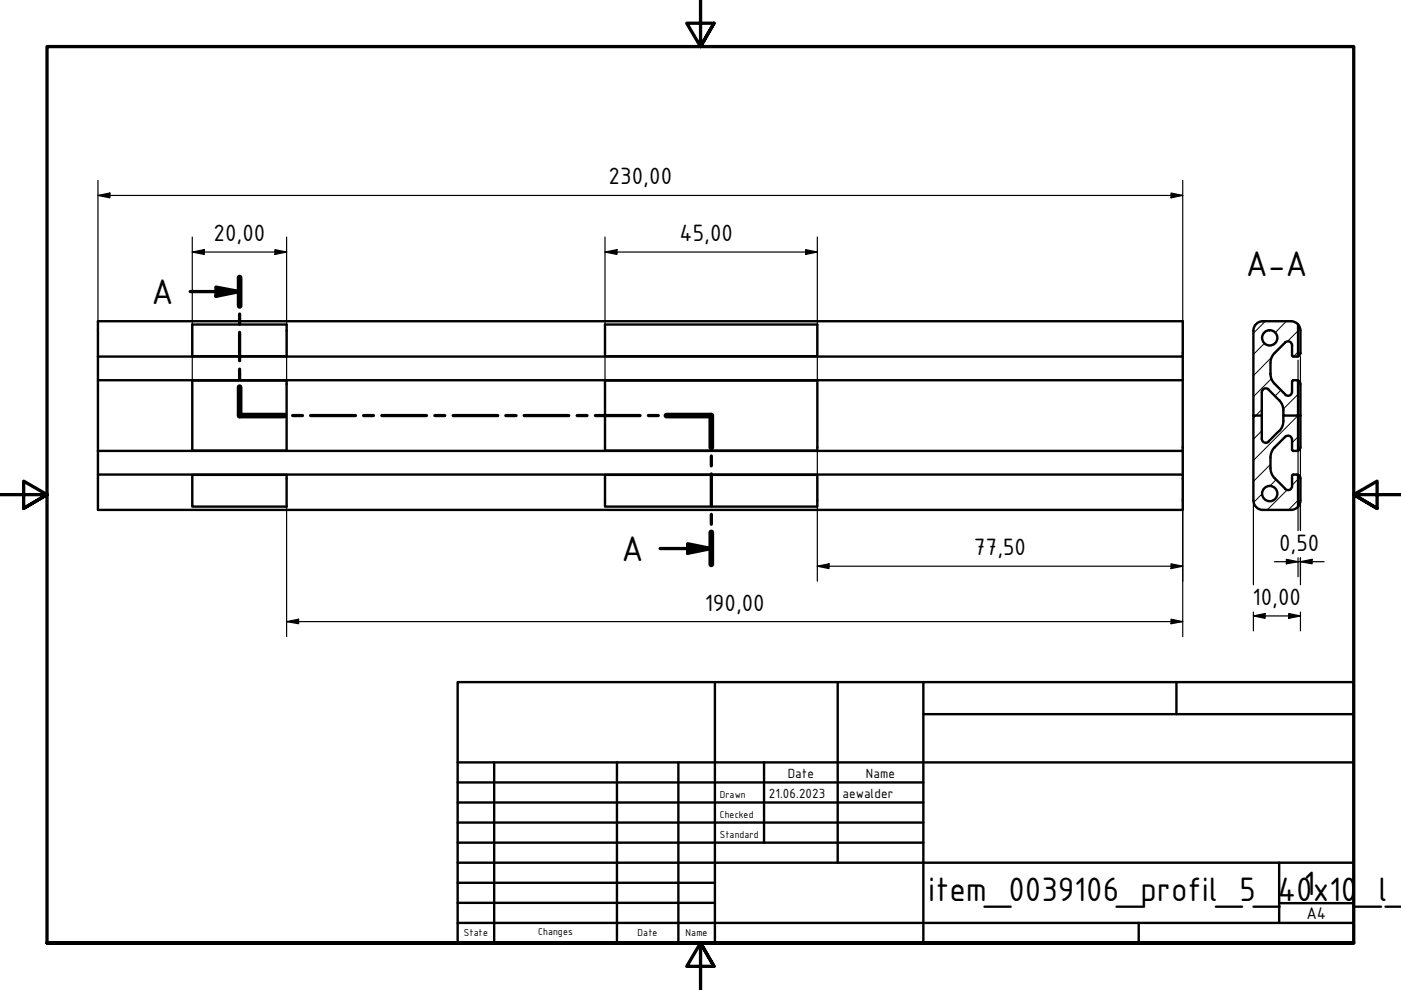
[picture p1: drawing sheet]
<svg xmlns="http://www.w3.org/2000/svg" width="297mm" height="210mm" viewBox="0 0 297 210" stroke-linecap="round" stroke-linejoin="round" font-family="sans-serif">
<!-- layer: Hatch (ISO) -->
<g fill="none" stroke="#000" stroke-width=".21">
<path d="M268.1 72.8l-2.4 2.4M268.3 68.1l-2.6 2.5M269.7 75.7l-4 4M272.7 68.1l-2.3 2.4M275.2 74.6l-.9 1M275.2 70.1l-2.2 2.3M267.5 91.3l-1.8 1.8M267.5 86.8l-1.8 1.8M269.4 98.5l-3.7 3.6M269.6 80.3l-3.9 3.8M271.6 82.7l-1.3 1.3M275.2 88.1h.1"/>
<path d="M275.2 92.6l-1.3 1.3M275.2 88.1l-9.5 9.5M275.2 83.6l-3.2 3.2M267.6 104.7l-1.8 1.8M270.6 101.7l-1.3 1.3M272.9 103.9l-4.2 4.2M275.2 106.1l-2 2M275.2 101.6l-1.3 1.3"/>
</g>
<!-- layer: Visible (ISO) -->
<g fill="none" stroke="#000" stroke-width=".51">
<path d="M20.8 75.6v20M20.8 68.1h230v7.5h-230zM40.8 68.8h20v6.7h-20zM128.3 68.8h45v6.7h-45zM250.8 75.6v20h-230M269.4 79.3l.1 .9 .4 .8 2.6 2.6M269.4 77v2.3M273.7 68.1a2 2 0 0 1 1.5 .7M273.7 68.1h-6a2 2 0 0 0-2 2v36M274.2 75.6h.7M274.2 75.6l-.3-.3v-2.1a.85 .85 0 0 0-.5-.8 .85 .85 0 0 0-.9 .2l-2.6 2.6-.4 .8-.1 1M275.2 68.8v6.7"/>
<path d="M275.2 68.8l.4 .6 .1 .7v4.7M275.2 75.5l-.3 .1M275.7 74.8l-.2 .6-.3 .1M20.8 95.6v12.5h230v-7.5h-230M20.8 80.6h230M40.8 80.7h20v14.8h-20zM128.3 80.7h45v14.8h-45zM250.8 95.6v5M265.7 88.1h1.8M267.5 93a.86 .86 0 0 0 .6 .8 .86 .86 0 0 0 .9-.2M267.5 83.2v9.9M269 82.6a.86 .86 0 0 0-.9-.2 .86 .86 0 0 0-.6 .8"/>
<path d="M269.4 97a6.1 6.1 0 0 0 .3 3.6l.6 .8 2.2 2.2M271.2 91.3l-2.3 2.3M272.1 88.1a3.7 3.7 0 0 1-.9 3.3M273.9 83.1a.86 .86 0 0 1-.5 .8 .86 .86 0 0 1-.9-.2M273.9 95.3l.3 .3M273.9 93.2a.85 .85 0 0 0-.5-.8 .85 .85 0 0 0-.9 .2l-2.6 2.6-.4 .8-.1 1M273.9 80.9v2.1M273.9 93.2v2.1M274.2 80.6h.7M274.2 95.6h.7M274.2 80.6l-.3 .3M274.9 80.6l.3 .1"/>
<path d="M275.2 80.7v7.4h-3.1a3.7 3.7 0 0 0-.9-3.2l-2.3-2.3M275.2 80.7l.5 .4v.3M275.7 81.4v13.4a.79 .79 0 0 1-.8 .8M275.7 88.1h-.5v7.4M40.8 100.7h20v6.7h-20zM128.3 100.7h45v6.7h-45zM265.7 106.1a2 2 0 0 0 2 2h6M274.2 100.6h.7M274.2 100.6l-.3 .3v2.1a.86 .86 0 0 1-.5 .8 .86 .86 0 0 1-.9-.1M274.9 100.6h.2a.79 .79 0 0 1 .6 .8M275.2 100.7v6.7M275.7 101.4v4.7"/>
<path d="M275.7 106.1a2 2 0 0 1-2 2"/>
<circle cx="269.2" cy="71.6" r="1.62"/>
<circle cx="269.2" cy="104.7" r="1.62"/>
</g>
<!-- layer: Section Line (ISO) -->
<g fill="none" stroke="#000" stroke-width=".7">
<path d="M50.8 58.8v6.1M40.3 61.8h10.5M45.8 60.9l5 .9-5 1zM50.8 66.6v2.1M50.8 70.5v6M50.8 78.3v2.1M50.8 82.1v6h9.5M62 88.1h2.1M65.8 88.1h9.6M77.1 88.1h2.1M81 88.1h9.4M92.2 88.1h2.1"/>
<path d="M96.1 88.1h9.4M107.3 88.1h2.1M111.1 88.1h9.5M122.4 88.1h2.1M126.2 88.1h9.5M137.5 88.1h2.1M141.3 88.1h9.5v6.8M150.8 96.7v2.1M140 116.3h10.8M145.8 115.3l5 1-5 1zM150.8 100.5v6.8M150.8 109.1v2.1"/>
<path d="M150.8 112.9v6.8"/>
</g>
<path d="M50.8 58.8v6.1M50.8 82.1v6h9.5M141.3 88.1h9.5v6.8M150.8 112.9v6.8" fill="none" stroke="#000" stroke-width="1.2"/>
<g fill="#000">
<path d="M45.8 60.9l5 .9-5 1z" fill-rule="evenodd"/>
<path d="M145.8 115.3l5 1-5 1z" fill-rule="evenodd"/>
</g>
<!-- layer: Border (ISO) -->
<path d="M148.5 -.1v10l-2.9-5h5.8l-2.9 5 2.9-5M0 104.9h10l-5-2.9v5.8l5-2.9-5 2.9M297 104.9h-10l5-2.9v5.8l-5-2.9 5 2.9M10 199.9v-190h277v190h-277h277M151.4 204.9l-2.9-5 2.9 5h-5.8l2.9-5v10" fill="none" stroke="#000" stroke-width=".7"/>
<!-- layer: Title (ISO) -->
<g fill="none" stroke="#000" stroke-width=".51">
<path d="M97 144.6h190v55.3h-190zM151.6 144.6v55.3M177.6 144.6v38.3M195.8 151.4h91.2M195.8 144.6v55.3M249.4 144.6v6.8M97 165.9h98.8M97 170.2h98.8M97 174.4h98.8M97 178.7h98.8M97 161.6h190M104.8 161.6v38.3"/>
<path d="M130.8 161.6v38.3M143.8 161.6v38.3M162 161.6v17.1M97 195.7h190M97 182.9h190M97 187.2h54.6M97 191.4h54.6M241.4 195.7v4.2M271.2 191.5h15.8M271.2 182.9v12.8"/>
</g>
<!-- layer: Dimension (ISO) -->
<g fill="none" stroke="#000" stroke-width=".25">
<path d="M20.8 38.3v42.3M250.8 38.3v42.3M20.8 41.4l2.5-.5v1zM20.8 41.4h230M40.8 53.4l2.5-.5v1zM40.8 53.4h20M40.8 50.3v30.3M58.3 52.9l2.5 .5-2.5 .5zM60.8 50.3v30.3M128.3 53.4l2.5-.5v1zM128.3 53.4h45M128.3 50.3v30.3"/>
<path d="M170.8 52.9l2.5 .5-2.5 .5zM173.3 50.3v30.3M248.3 40.9l2.5 .5-2.5 .5zM275.2 76.4v36.1M275.7 75.6v36.9M173.3 95.6v27.6M250.8 95.6v39.4M60.8 106.9v28.1M248.3 119.5l2.5 .6-2.5 .5zM265.7 106.9v17.1M270.2 119.1h10.5M272.7 118.6l2.5 .5-2.5 .4z"/>
<path d="M275.2 118.3v4M275.7 119.1l2.5-.5v.9zM275.7 118.3v5.7M60.8 131.8l2.5-.5v.9zM60.8 131.8h190M173.3 120.1l2.5-.6v1.1zM173.3 120.1h77.5M248.3 131.3l2.5 .5-2.5 .4zM265.7 130.6l2.5-.5v1zM265.7 130.6h10M265.7 129.8v4M273.2 130.1l2.5 .5-2.5 .5z"/>
<path d="M275.7 129.8v4"/>
</g>
<g fill="#000">
<path d="M20.8 41.4l2.5-.5v1z" fill-rule="evenodd"/>
<path d="M40.8 53.4l2.5-.5v1z" fill-rule="evenodd"/>
<path d="M58.3 52.9l2.5 .5-2.5 .5z" fill-rule="evenodd"/>
<path d="M128.3 53.4l2.5-.5v1z" fill-rule="evenodd"/>
<path d="M170.8 52.9l2.5 .5-2.5 .5z" fill-rule="evenodd"/>
<path d="M248.3 40.9l2.5 .5-2.5 .5z" fill-rule="evenodd"/>
<path d="M173.3 120.1l2.5-.6v1.1z" fill-rule="evenodd"/>
<path d="M272.7 118.6l2.5 .5-2.5 .4z" fill-rule="evenodd"/>
<path d="M275.7 119.1l2.5-.5v.9z" fill-rule="evenodd"/>
<path d="M60.8 131.8l2.5-.5v.9z" fill-rule="evenodd"/>
<path d="M248.3 119.5l2.5 .6-2.5 .5z" fill-rule="evenodd"/>
<path d="M248.3 131.3l2.5 .5-2.5 .4z" fill-rule="evenodd"/>
<path d="M265.7 130.6l2.5-.5v1z" fill-rule="evenodd"/>
<path d="M273.2 130.1l2.5 .5-2.5 .5z" fill-rule="evenodd"/>
</g>
<g font-size="8.1">
<text x="264.2" y="58.6">A-A</text>
<text x="32.1" y="64.5">A</text>
<text x="131.8" y="118.9">A</text>
</g>
<g font-size="7.7">
<text x="196.8" y="191">item_0039106_profil_5_401x10</text>
<text x="287.8" y="191">_l_</text>
</g>
<g font-size="5.4">
<text x="129" y="39.1">230,00</text>
<text x="45.3" y="51.1">20,00</text>
<text x="144.1" y="51.1">45,00</text>
<text x="206.5" y="117.8">77,50</text>
<text x="271.2" y="116.7">0,50</text>
<text x="149.4" y="129.4">190,00</text>
<text x="265.6" y="128.2">10,00</text>
</g>
<text font-size="3.9" x="277" y="194.9">A4</text>
<g font-size="3">
<text x="167" y="164.9">Date</text>
<text x="183.6" y="164.9">Name</text>
<text x="163" y="169.1">21.06.2023</text>
<text x="178.6" y="169.1">aewalder</text>
</g>
<g font-size="2.3">
<text x="152.6" y="169.1">Drawn</text>
<text x="152.6" y="173.4">Checked</text>
<text x="152.6" y="177.6">Standard</text>
<text x="98.4" y="198.5">State</text>
<text x="114.1" y="198.3">Changes</text>
<text x="135.2" y="198.5">Date</text>
<text x="145.4" y="198.5">Name</text>
</g>
</svg>
